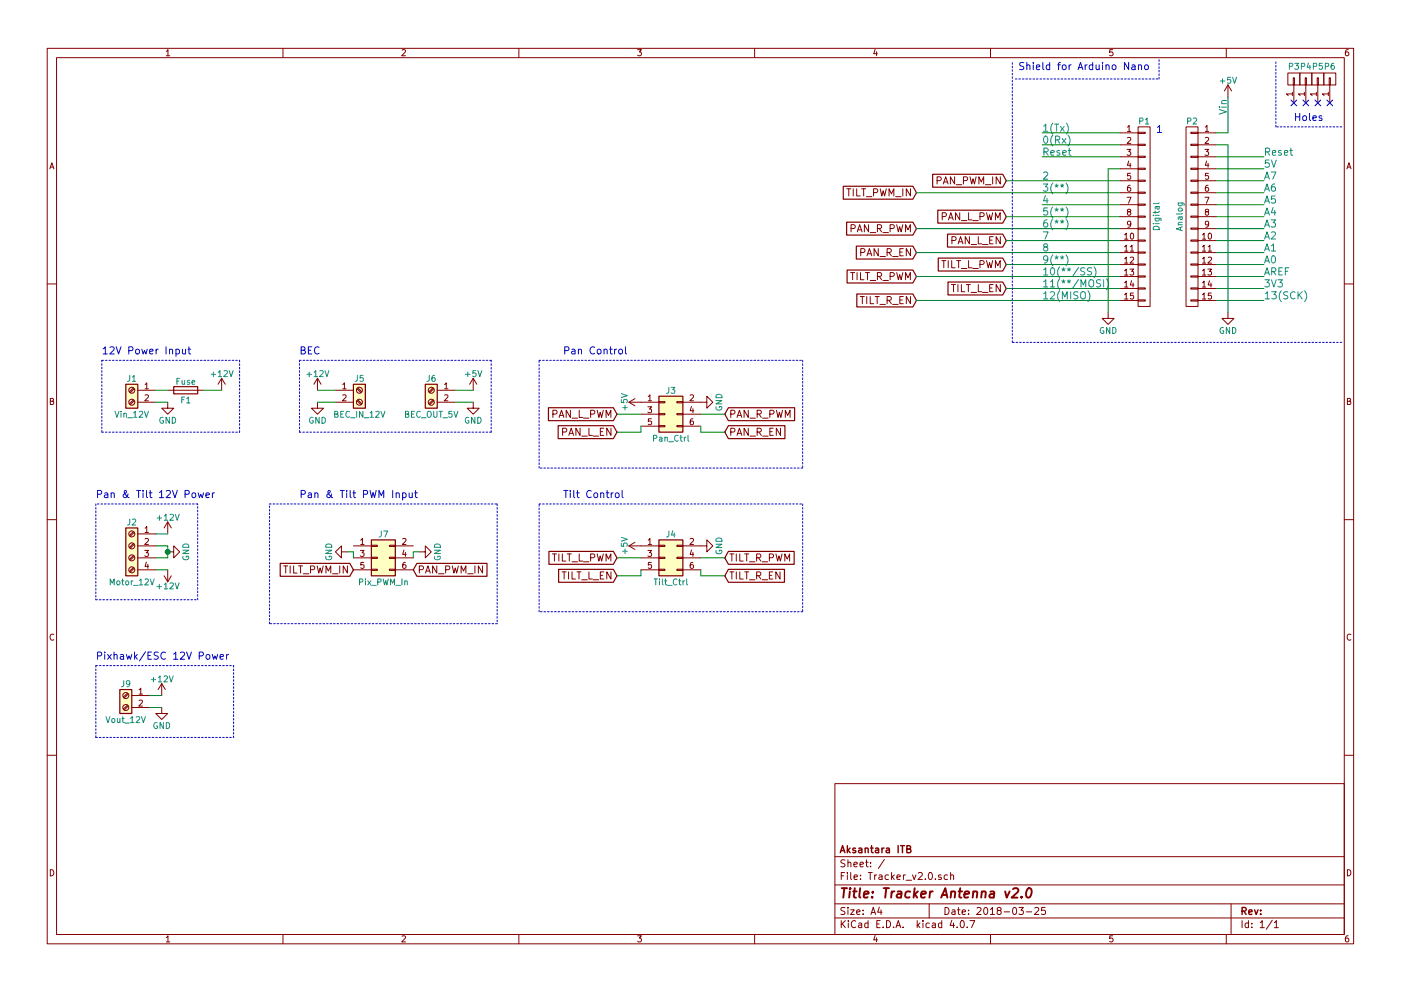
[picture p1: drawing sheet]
EESchema Schematic File Version 2
LIBS:power
LIBS:device
LIBS:transistors
LIBS:conn
LIBS:linear
LIBS:regul
LIBS:74xx
LIBS:cmos4000
LIBS:adc-dac
LIBS:memory
LIBS:xilinx
LIBS:microcontrollers
LIBS:dsp
LIBS:microchip
LIBS:analog_switches
LIBS:motorola
LIBS:texas
LIBS:intel
LIBS:audio
LIBS:interface
LIBS:digital-audio
LIBS:philips
LIBS:display
LIBS:cypress
LIBS:siliconi
LIBS:opto
LIBS:atmel
LIBS:contrib
LIBS:valves
LIBS:4xxx
LIBS:4xxx_IEEE
LIBS:74xGxx
LIBS:74xx_IEEE
LIBS:Amplifier_Audio
LIBS:Amplifier_Buffer
LIBS:Amplifier_Current
LIBS:Amplifier_Difference
LIBS:Amplifier_Instrumentation
LIBS:Amplifier_Operational
LIBS:Amplifier_Video
LIBS:Analog
LIBS:Analog_ADC
LIBS:Analog_DAC
LIBS:Analog_Switch
LIBS:Audio
LIBS:Battery_Management
LIBS:Comparator
LIBS:Connector_Generic
LIBS:Connector_Generic_MountingPin
LIBS:Connector_Generic_Shielded
LIBS:Connector_Specialized
LIBS:Converter_ACDC
LIBS:Converter_DCDC
LIBS:CPLD_Altera
LIBS:CPLD_Xilinx
LIBS:CPU
LIBS:CPU_NXP_6800
LIBS:CPU_NXP_68000
LIBS:CPU_PowerPC
LIBS:Device
LIBS:Diode
LIBS:Diode_Bridge
LIBS:Diode_Laser
LIBS:Display_Character
LIBS:Display_Graphic
LIBS:Driver_Display
LIBS:Driver_FET
LIBS:Driver_LED
LIBS:Driver_Motor
LIBS:Driver_Relay
LIBS:DSP_Freescale
LIBS:DSP_Microchip_DSPIC33
LIBS:DSP_Motorola
LIBS:DSP_Texas
LIBS:Filter
LIBS:FPGA_Actel
LIBS:FPGA_Xilinx
LIBS:FPGA_Xilinx_Artix7
LIBS:FPGA_Xilinx_Kintex7
LIBS:FPGA_Xilinx_Spartan6
LIBS:FPGA_Xilinx_Virtex5
LIBS:FPGA_Xilinx_Virtex6
LIBS:FPGA_Xilinx_Virtex7
LIBS:GPU
LIBS:Graphic
LIBS:Interface
LIBS:Interface_CAN_LIN
LIBS:Interface_CurrentLoop
LIBS:Interface_Ethernet
LIBS:Interface_Expansion
LIBS:Interface_HID
LIBS:Interface_LineDriver
LIBS:Interface_Optical
LIBS:Interface_Telecom
LIBS:Interface_UART
LIBS:Interface_USB
LIBS:Isolator
LIBS:Isolator_Analog
LIBS:Jumper
LIBS:LED
LIBS:Logic_LevelTranslator
LIBS:Logic_Programmable
LIBS:MCU_AnalogDevices
LIBS:MCU_Cypress
LIBS:MCU_Espressif
LIBS:MCU_Infineon
LIBS:MCU_Intel
LIBS:MCU_Microchip_8051
LIBS:MCU_Microchip_ATmega
LIBS:MCU_Microchip_ATtiny
LIBS:MCU_Microchip_AVR
LIBS:MCU_Microchip_PIC10
LIBS:MCU_Microchip_PIC12
LIBS:MCU_Microchip_PIC16
LIBS:MCU_Microchip_PIC18
LIBS:MCU_Microchip_PIC24
LIBS:MCU_Microchip_PIC32
LIBS:MCU_Microchip_SAME
LIBS:MCU_Microchip_SAML
LIBS:MCU_Module
LIBS:MCU_Nordic
LIBS:MCU_NXP_ColdFire
LIBS:MCU_NXP_HC11
LIBS:MCU_NXP_HC12
LIBS:MCU_NXP_HCS12
LIBS:MCU_NXP_Kinetis
LIBS:MCU_NXP_LPC
LIBS:MCU_NXP_MAC7100
LIBS:MCU_NXP_MCore
LIBS:MCU_NXP_S08
LIBS:MCU_Parallax
LIBS:MCU_SiFive
LIBS:MCU_SiliconLabs
LIBS:MCU_ST_STM8
LIBS:MCU_ST_STM32
LIBS:MCU_Texas
LIBS:MCU_Texas_MSP430
LIBS:Mechanical
LIBS:Memory_Controller
LIBS:Memory_EEPROM
LIBS:Memory_EPROM
LIBS:Memory_Flash
LIBS:Memory_NVRAM
LIBS:Memory_RAM
LIBS:Memory_ROM
LIBS:Memory_UniqueID
LIBS:Motor
LIBS:Oscillator
LIBS:Potentiometer_Digital
LIBS:Power_Management
LIBS:Power_Protection
LIBS:Power_Supervisor
LIBS:pspice
LIBS:Reference_Current
LIBS:Reference_Voltage
LIBS:Regulator_Controller
LIBS:Regulator_Current
LIBS:Regulator_Linear
LIBS:Regulator_SwitchedCapacitor
LIBS:Regulator_Switching
LIBS:Relay
LIBS:Relay_SolidState
LIBS:RF
LIBS:RF_AM_FM
LIBS:RF_Amplifier
LIBS:RF_Bluetooth
LIBS:RF_GPS
LIBS:RF_Mixer
LIBS:RF_Module
LIBS:RF_RFID
LIBS:RF_Switch
LIBS:RF_WiFi
LIBS:RF_ZigBee
LIBS:Sensor
LIBS:Sensor_Audio
LIBS:Sensor_Current
LIBS:Sensor_Gas
LIBS:Sensor_Humidity
LIBS:Sensor_Magnetic
LIBS:Sensor_Motion
LIBS:Sensor_Optical
LIBS:Sensor_Pressure
LIBS:Sensor_Proximity
LIBS:Sensor_Temperature
LIBS:Sensor_Touch
LIBS:Sensor_Voltage
LIBS:Switch
LIBS:Timer
LIBS:Timer_PLL
LIBS:Timer_RTC
LIBS:Transformer
LIBS:Transistor_Array
LIBS:Transistor_BJT
LIBS:Transistor_FET
LIBS:Transistor_IGBT
LIBS:Triac_Thyristor
LIBS:Valve
LIBS:Video
LIBS:ADT7420
LIBS:cc1120
LIBS:dart-4460
LIBS:hrs-dm3
LIBS:PE4259
LIBS:PQ60
LIBS:rf5110g
LIBS:STM32F407VGT6
LIBS:tc74
LIBS:Tracker_v2.0-cache
EELAYER 25 0
EELAYER END
$Descr A4 11693 8268
encoding utf-8
Sheet 1 1
Title "Tracker Antenna v2.0"
Date "2018-03-25"
Rev ""
Comp "Aksantara ITB"
Comment1 ""
Comment2 ""
Comment3 ""
Comment4 ""
$EndDescr
Text Label 8700 1100 0    60   ~ 0
1(Tx)
Text Label 8700 1200 0    60   ~ 0
0(Rx)
Text Label 8700 1300 0    60   ~ 0
Reset
Text Label 8700 1500 0    60   ~ 0
2
Text Label 8700 1600 0    60   ~ 0
3(**)
Text Label 8700 1700 0    60   ~ 0
4
Text Label 8700 1800 0    60   ~ 0
5(**)
Text Label 8700 1900 0    60   ~ 0
6(**)
Text Label 8700 2000 0    60   ~ 0
7
Text Label 8700 2100 0    60   ~ 0
8
Text Label 8700 2200 0    60   ~ 0
9(**)
Text Label 8700 2300 0    60   ~ 0
10(**/SS)
Text Label 8700 2400 0    60   ~ 0
11(**/MOSI)
Text Label 8700 2500 0    60   ~ 0
12(MISO)
Text Label 10550 2500 0    60   ~ 0
13(SCK)
Text Label 10550 2200 0    60   ~ 0
A0
Text Label 10550 2100 0    60   ~ 0
A1
Text Label 10550 2000 0    60   ~ 0
A2
Text Label 10550 1900 0    60   ~ 0
A3
Text Label 10550 1800 0    60   ~ 0
A4
Text Label 10550 1700 0    60   ~ 0
A5
Text Label 10550 1600 0    60   ~ 0
A6
Text Label 10550 1500 0    60   ~ 0
A7
Text Label 10550 2300 0    60   ~ 0
AREF
Text Label 10550 1300 0    60   ~ 0
Reset
Text Notes 10800 1000 0    60   ~ 0
Holes
Text Notes 8500 575  0    60   ~ 0
Shield for Arduino Nano
Text Label 10250 950  1    60   ~ 0
Vin
$Comp
L CONN_01X01 P3
U 1 1
P 10800 650
F 0 "P3" V 10900 650 50  0000 C CNN
F 1 "CONN_01X01" V 10900 650 50  0001 C CNN
F 2 "Socket_Arduino_Nano:1pin_Nano" H 10800 650 50  0001 C CNN
F 3 "" H 10800 650 50  0000 C CNN
	1    10800 650 
	0    -1   -1   0   
$EndComp
NoConn ~ 10800 850 
$Comp
L CONN_01X01 P4
U 1 1
P 10900 650
F 0 "P4" V 11000 650 50  0000 C CNN
F 1 "CONN_01X01" V 11000 650 50  0001 C CNN
F 2 "Socket_Arduino_Nano:1pin_Nano" H 10900 650 50  0001 C CNN
F 3 "" H 10900 650 50  0000 C CNN
	1    10900 650 
	0    -1   -1   0   
$EndComp
$Comp
L CONN_01X01 P5
U 1 1
P 11000 650
F 0 "P5" V 11100 650 50  0000 C CNN
F 1 "CONN_01X01" V 11100 650 50  0001 C CNN
F 2 "Socket_Arduino_Nano:1pin_Nano" H 11000 650 50  0001 C CNN
F 3 "" H 11000 650 50  0000 C CNN
	1    11000 650 
	0    -1   -1   0   
$EndComp
$Comp
L CONN_01X01 P6
U 1 1
P 11100 650
F 0 "P6" V 11200 650 50  0000 C CNN
F 1 "CONN_01X01" V 11200 650 50  0001 C CNN
F 2 "Socket_Arduino_Nano:1pin_Nano" H 11100 650 50  0001 C CNN
F 3 "" H 11100 650 50  0000 C CNN
	1    11100 650 
	0    -1   -1   0   
$EndComp
NoConn ~ 10900 850 
NoConn ~ 11000 850 
NoConn ~ 11100 850 
$Comp
L CONN_01X15 P1
U 1 1
P 9550 1800
F 0 "P1" H 9550 2600 50  0000 C CNN
F 1 "Digital" V 9650 1800 50  0000 C CNN
F 2 "Socket_Arduino_Nano:Socket_Strip_Arduino_1x15" H 9550 1800 50  0001 C CNN
F 3 "" H 9550 1800 50  0000 C CNN
	1    9550 1800
	1    0    0    -1  
$EndComp
$Comp
L CONN_01X15 P2
U 1 1
P 9950 1800
F 0 "P2" H 9950 2600 50  0000 C CNN
F 1 "Analog" V 10050 1800 50  0000 C CNN
F 2 "Socket_Arduino_Nano:Socket_Strip_Arduino_1x15" H 9950 1800 50  0001 C CNN
F 3 "" H 9950 1800 50  0000 C CNN
	1    9950 1800
	-1   0    0    -1  
$EndComp
$Comp
L GND #PWR01
U 1 1
P 9250 2600
F 0 "#PWR01" H 9250 2350 50  0001 C CNN
F 1 "GND" H 9250 2450 50  0000 C CNN
F 2 "" H 9250 2600 50  0000 C CNN
F 3 "" H 9250 2600 50  0000 C CNN
	1    9250 2600
	1    0    0    -1  
$EndComp
$Comp
L GND #PWR02
U 1 1
P 10250 2600
F 0 "#PWR02" H 10250 2350 50  0001 C CNN
F 1 "GND" H 10250 2450 50  0000 C CNN
F 2 "" H 10250 2600 50  0000 C CNN
F 3 "" H 10250 2600 50  0000 C CNN
	1    10250 2600
	1    0    0    -1  
$EndComp
Text Notes 9650 1100 0    60   ~ 0
1
Text GLabel 8400 1500 0    60   Input ~ 0
PAN_PWM_IN
Text GLabel 7650 1600 0    60   Input ~ 0
TILT_PWM_IN
Text GLabel 7650 2100 0    60   Input ~ 0
PAN_R_EN
Text GLabel 8400 2000 0    60   Input ~ 0
PAN_L_EN
Text GLabel 7650 1900 0    60   Input ~ 0
PAN_R_PWM
Text GLabel 8400 1800 0    60   Input ~ 0
PAN_L_PWM
Text GLabel 8400 2400 0    60   Input ~ 0
TILT_L_EN
Text GLabel 7650 2500 0    60   Input ~ 0
TILT_R_EN
Text GLabel 8400 2200 0    60   Input ~ 0
TILT_L_PWM
Text GLabel 7650 2300 0    60   Input ~ 0
TILT_R_PWM
$Comp
L Screw_Terminal_01x02 J1
U 1 1
P 1100 3250
F 0 "J1" H 1100 3350 50  0000 C CNN
F 1 "Vin_12V" H 1100 3050 50  0000 C CNN
F 2 "Connectors_Terminal_Blocks:TerminalBlock_Altech_AK300-2_P5.00mm" H 1100 3250 50  0001 C CNN
F 3 "" H 1100 3250 50  0001 C CNN
	1    1100 3250
	-1   0    0    -1  
$EndComp
$Comp
L GND #PWR03
U 1 1
P 1400 3350
F 0 "#PWR03" H 1400 3100 50  0001 C CNN
F 1 "GND" H 1400 3200 50  0000 C CNN
F 2 "" H 1400 3350 50  0001 C CNN
F 3 "" H 1400 3350 50  0001 C CNN
	1    1400 3350
	1    0    0    -1  
$EndComp
$Comp
L Screw_Terminal_01x04 J2
U 1 1
P 1100 4550
F 0 "J2" H 1100 4750 50  0000 C CNN
F 1 "Motor_12V" H 1100 4250 50  0000 C CNN
F 2 "Connectors_Terminal_Blocks:TerminalBlock_Altech_AK300-4_P5.00mm" H 1100 4550 50  0001 C CNN
F 3 "" H 1100 4550 50  0001 C CNN
	1    1100 4550
	-1   0    0    -1  
$EndComp
$Comp
L GND #PWR04
U 1 1
P 1400 4600
F 0 "#PWR04" H 1400 4350 50  0001 C CNN
F 1 "GND" H 1400 4450 50  0000 C CNN
F 2 "" H 1400 4600 50  0001 C CNN
F 3 "" H 1400 4600 50  0001 C CNN
	1    1400 4600
	0    -1   -1   0   
$EndComp
$Comp
L +12V #PWR05
U 1 1
P 1850 3250
F 0 "#PWR05" H 1850 3100 50  0001 C CNN
F 1 "+12V" H 1850 3390 50  0000 C CNN
F 2 "" H 1850 3250 50  0001 C CNN
F 3 "" H 1850 3250 50  0001 C CNN
	1    1850 3250
	1    0    0    -1  
$EndComp
$Comp
L +12V #PWR06
U 1 1
P 1400 4450
F 0 "#PWR06" H 1400 4300 50  0001 C CNN
F 1 "+12V" H 1400 4590 50  0000 C CNN
F 2 "" H 1400 4450 50  0001 C CNN
F 3 "" H 1400 4450 50  0001 C CNN
	1    1400 4450
	1    0    0    -1  
$EndComp
$Comp
L +12V #PWR07
U 1 1
P 1400 4750
F 0 "#PWR07" H 1400 4600 50  0001 C CNN
F 1 "+12V" H 1400 4890 50  0000 C CNN
F 2 "" H 1400 4750 50  0001 C CNN
F 3 "" H 1400 4750 50  0001 C CNN
	1    1400 4750
	-1   0    0    1   
$EndComp
$Comp
L +5V #PWR08
U 1 1
P 5350 3350
F 0 "#PWR08" H 5350 3200 50  0001 C CNN
F 1 "+5V" H 5350 3490 50  0000 C CNN
F 2 "" H 5350 3350 50  0001 C CNN
F 3 "" H 5350 3350 50  0001 C CNN
	1    5350 3350
	0    -1   1    0   
$EndComp
$Comp
L GND #PWR09
U 1 1
P 5850 3350
F 0 "#PWR09" H 5850 3100 50  0001 C CNN
F 1 "GND" H 5850 3200 50  0000 C CNN
F 2 "" H 5850 3350 50  0001 C CNN
F 3 "" H 5850 3350 50  0001 C CNN
	1    5850 3350
	0    -1   1    0   
$EndComp
Text GLabel 5150 3600 0    60   Input ~ 0
PAN_L_EN
Text GLabel 6050 3600 2    60   Input ~ 0
PAN_R_EN
Text GLabel 5150 3450 0    60   Input ~ 0
PAN_L_PWM
Text GLabel 6050 3450 2    60   Input ~ 0
PAN_R_PWM
$Comp
L +5V #PWR010
U 1 1
P 5350 4550
F 0 "#PWR010" H 5350 4400 50  0001 C CNN
F 1 "+5V" H 5350 4690 50  0000 C CNN
F 2 "" H 5350 4550 50  0001 C CNN
F 3 "" H 5350 4550 50  0001 C CNN
	1    5350 4550
	0    -1   1    0   
$EndComp
$Comp
L GND #PWR011
U 1 1
P 5850 4550
F 0 "#PWR011" H 5850 4300 50  0001 C CNN
F 1 "GND" H 5850 4400 50  0000 C CNN
F 2 "" H 5850 4550 50  0001 C CNN
F 3 "" H 5850 4550 50  0001 C CNN
	1    5850 4550
	0    -1   1    0   
$EndComp
Text GLabel 5150 4800 0    60   Input ~ 0
TILT_L_EN
Text GLabel 6050 4800 2    60   Input ~ 0
TILT_R_EN
Text GLabel 5150 4650 0    60   Input ~ 0
TILT_L_PWM
Text GLabel 6050 4650 2    60   Input ~ 0
TILT_R_PWM
$Comp
L Screw_Terminal_01x02 J5
U 1 1
P 3000 3250
F 0 "J5" H 3000 3350 50  0000 C CNN
F 1 "BEC_IN_12V" H 3000 3050 50  0000 C CNN
F 2 "Connectors_Terminal_Blocks:TerminalBlock_Altech_AK300-2_P5.00mm" H 3000 3250 50  0001 C CNN
F 3 "" H 3000 3250 50  0001 C CNN
	1    3000 3250
	1    0    0    -1  
$EndComp
$Comp
L Screw_Terminal_01x02 J6
U 1 1
P 3600 3250
F 0 "J6" H 3600 3350 50  0000 C CNN
F 1 "BEC_OUT_5V" H 3600 3050 50  0000 C CNN
F 2 "Connectors_Terminal_Blocks:TerminalBlock_Altech_AK300-2_P5.00mm" H 3600 3250 50  0001 C CNN
F 3 "" H 3600 3250 50  0001 C CNN
	1    3600 3250
	-1   0    0    -1  
$EndComp
$Comp
L +12V #PWR012
U 1 1
P 2650 3250
F 0 "#PWR012" H 2650 3100 50  0001 C CNN
F 1 "+12V" H 2650 3390 50  0000 C CNN
F 2 "" H 2650 3250 50  0001 C CNN
F 3 "" H 2650 3250 50  0001 C CNN
	1    2650 3250
	1    0    0    -1  
$EndComp
$Comp
L +5V #PWR013
U 1 1
P 3950 3250
F 0 "#PWR013" H 3950 3100 50  0001 C CNN
F 1 "+5V" H 3950 3390 50  0000 C CNN
F 2 "" H 3950 3250 50  0001 C CNN
F 3 "" H 3950 3250 50  0001 C CNN
	1    3950 3250
	1    0    0    -1  
$EndComp
$Comp
L GND #PWR014
U 1 1
P 3950 3350
F 0 "#PWR014" H 3950 3100 50  0001 C CNN
F 1 "GND" H 3950 3200 50  0000 C CNN
F 2 "" H 3950 3350 50  0001 C CNN
F 3 "" H 3950 3350 50  0001 C CNN
	1    3950 3350
	1    0    0    -1  
$EndComp
$Comp
L GND #PWR015
U 1 1
P 2650 3350
F 0 "#PWR015" H 2650 3100 50  0001 C CNN
F 1 "GND" H 2650 3200 50  0000 C CNN
F 2 "" H 2650 3350 50  0001 C CNN
F 3 "" H 2650 3350 50  0001 C CNN
	1    2650 3350
	1    0    0    -1  
$EndComp
$Comp
L +5V #PWR016
U 1 1
P 10250 800
F 0 "#PWR016" H 10250 650 50  0001 C CNN
F 1 "+5V" H 10250 940 50  0000 C CNN
F 2 "" H 10250 800 50  0001 C CNN
F 3 "" H 10250 800 50  0001 C CNN
	1    10250 800 
	1    0    0    -1  
$EndComp
Text Label 10550 2400 0    60   ~ 0
3V3
Text Label 10550 1400 0    60   ~ 0
5V
Text Notes 800  4150 0    60   ~ 0
Pan & Tilt 12V Power
Text Notes 850  2950 0    60   ~ 0
12V Power Input
Text Notes 4700 2950 0    60   ~ 0
Pan Control
Text Notes 4700 4150 0    60   ~ 0
Tilt Control
Text Notes 2500 2950 0    60   ~ 0
BEC
Text GLabel 3450 4750 2    60   Input ~ 0
PAN_PWM_IN
Text GLabel 2950 4750 0    60   Input ~ 0
TILT_PWM_IN
$Comp
L GND #PWR017
U 1 1
P 3500 4600
F 0 "#PWR017" H 3500 4350 50  0001 C CNN
F 1 "GND" H 3500 4450 50  0000 C CNN
F 2 "" H 3500 4600 50  0001 C CNN
F 3 "" H 3500 4600 50  0001 C CNN
	1    3500 4600
	0    -1   -1   0   
$EndComp
$Comp
L GND #PWR018
U 1 1
P 2900 4600
F 0 "#PWR018" H 2900 4350 50  0001 C CNN
F 1 "GND" H 2900 4450 50  0000 C CNN
F 2 "" H 2900 4600 50  0001 C CNN
F 3 "" H 2900 4600 50  0001 C CNN
	1    2900 4600
	0    1    1    0   
$EndComp
Text Notes 2500 4150 0    60   ~ 0
Pan & Tilt PWM Input
$Comp
L Fuse F1
U 1 1
P 1550 3250
F 0 "F1" V 1630 3250 50  0000 C CNN
F 1 "Fuse" V 1475 3250 50  0000 C CNN
F 2 "Fuse_Holders_and_Fuses:Fuseholder5x20_horiz_SemiClosed_Casing10x25mm" V 1480 3250 50  0001 C CNN
F 3 "" H 1550 3250 50  0001 C CNN
	1    1550 3250
	0    1    1    0   
$EndComp
$Comp
L Screw_Terminal_01x02 J9
U 1 1
P 1050 5800
F 0 "J9" H 1050 5900 50  0000 C CNN
F 1 "Vout_12V" H 1050 5600 50  0000 C CNN
F 2 "Connectors_Terminal_Blocks:TerminalBlock_Altech_AK300-2_P5.00mm" H 1050 5800 50  0001 C CNN
F 3 "" H 1050 5800 50  0001 C CNN
	1    1050 5800
	-1   0    0    -1  
$EndComp
$Comp
L GND #PWR019
U 1 1
P 1350 5900
F 0 "#PWR019" H 1350 5650 50  0001 C CNN
F 1 "GND" H 1350 5750 50  0000 C CNN
F 2 "" H 1350 5900 50  0001 C CNN
F 3 "" H 1350 5900 50  0001 C CNN
	1    1350 5900
	1    0    0    -1  
$EndComp
$Comp
L +12V #PWR020
U 1 1
P 1350 5800
F 0 "#PWR020" H 1350 5650 50  0001 C CNN
F 1 "+12V" H 1350 5940 50  0000 C CNN
F 2 "" H 1350 5800 50  0001 C CNN
F 3 "" H 1350 5800 50  0001 C CNN
	1    1350 5800
	1    0    0    -1  
$EndComp
Text Notes 800  5500 0    60   ~ 0
Pixhawk/ESC 12V Power
$Comp
L Conn_02x03_Odd_Even J3
U 1 1
P 5550 3450
F 0 "J3" H 5600 3650 50  0000 C CNN
F 1 "Pan_Ctrl" H 5600 3250 50  0000 C CNN
F 2 "Socket_Strips:Socket_Strip_Straight_2x03_Pitch2.54mm" H 5550 3450 50  0001 C CNN
F 3 "" H 5550 3450 50  0001 C CNN
	1    5550 3450
	1    0    0    -1  
$EndComp
$Comp
L Conn_02x03_Odd_Even J4
U 1 1
P 5550 4650
F 0 "J4" H 5600 4850 50  0000 C CNN
F 1 "Tilt_Ctrl" H 5600 4450 50  0000 C CNN
F 2 "Socket_Strips:Socket_Strip_Straight_2x03_Pitch2.54mm" H 5550 4650 50  0001 C CNN
F 3 "" H 5550 4650 50  0001 C CNN
	1    5550 4650
	1    0    0    -1  
$EndComp
Wire Notes Line
	8475 650  9675 650 
Wire Notes Line
	9675 650  9675 475 
Wire Wire Line
	9350 1400 9250 1400
Wire Wire Line
	9250 1400 9250 2600
Wire Wire Line
	9350 1100 8700 1100
Wire Wire Line
	8700 1200 9350 1200
Wire Wire Line
	9350 1300 8700 1300
Wire Wire Line
	8400 1500 9350 1500
Wire Wire Line
	7650 1600 9350 1600
Wire Wire Line
	8700 1700 9350 1700
Wire Wire Line
	8400 1800 9350 1800
Wire Wire Line
	7650 1900 9350 1900
Wire Wire Line
	8400 2000 9350 2000
Wire Wire Line
	8400 2200 9350 2200
Wire Wire Line
	7650 2300 9350 2300
Wire Wire Line
	8400 2400 9350 2400
Wire Wire Line
	7650 2500 9350 2500
Wire Wire Line
	10250 2600 10250 1200
Wire Wire Line
	10250 1200 10150 1200
Wire Wire Line
	10250 1100 10150 1100
Wire Wire Line
	10250 800  10250 1100
Wire Wire Line
	10150 1400 10550 1400
Wire Wire Line
	10150 2400 10550 2400
Wire Wire Line
	10550 1300 10150 1300
Wire Wire Line
	10150 1500 10550 1500
Wire Wire Line
	10550 1600 10150 1600
Wire Wire Line
	10550 1700 10150 1700
Wire Wire Line
	10150 1800 10550 1800
Wire Wire Line
	10550 1900 10150 1900
Wire Wire Line
	10550 2000 10150 2000
Wire Wire Line
	10150 2100 10550 2100
Wire Wire Line
	10550 2200 10150 2200
Wire Wire Line
	10550 2300 10150 2300
Wire Wire Line
	10150 2500 10550 2500
Wire Notes Line
	11200 1050 10650 1050
Wire Notes Line
	10650 1050 10650 500 
Wire Notes Line
	11200 2850 8450 2850
Wire Notes Line
	8450 2850 8450 500 
Wire Wire Line
	1300 3250 1400 3250
Wire Wire Line
	1300 3350 1400 3350
Wire Wire Line
	1400 4450 1300 4450
Wire Wire Line
	1300 4750 1400 4750
Wire Wire Line
	1400 4550 1400 4650
Wire Wire Line
	1400 4550 1300 4550
Wire Wire Line
	1400 4650 1300 4650
Connection ~ 1400 4600
Wire Wire Line
	2650 3250 2800 3250
Wire Wire Line
	2650 3350 2800 3350
Wire Wire Line
	3800 3250 3950 3250
Wire Wire Line
	3800 3350 3950 3350
Wire Wire Line
	9350 2100 7650 2100
Wire Notes Line
	850  3600 2000 3600
Wire Notes Line
	850  3600 850  3000
Wire Notes Line
	850  3000 2000 3000
Wire Notes Line
	1650 5000 1650 4200
Wire Notes Line
	1650 4200 800  4200
Wire Notes Line
	800  4200 800  5000
Wire Notes Line
	800  5000 1650 5000
Wire Notes Line
	4500 3900 4500 3000
Wire Notes Line
	4500 3000 6700 3000
Wire Notes Line
	6700 3000 6700 3900
Wire Notes Line
	6700 3900 4500 3900
Wire Notes Line
	4500 4200 6700 4200
Wire Notes Line
	6700 4200 6700 5100
Wire Notes Line
	6700 5100 4500 5100
Wire Notes Line
	4500 5100 4500 4200
Wire Notes Line
	2500 3000 4100 3000
Wire Notes Line
	4100 3000 4100 3600
Wire Notes Line
	4100 3600 2500 3600
Wire Notes Line
	2500 3600 2500 3000
Wire Notes Line
	2250 5200 2250 4200
Wire Notes Line
	2250 4200 4150 4200
Wire Notes Line
	4150 4200 4150 5200
Wire Notes Line
	4150 5200 2250 5200
Wire Wire Line
	1700 3250 1850 3250
Wire Notes Line
	2000 3000 2000 3600
Wire Wire Line
	1250 5800 1350 5800
Wire Wire Line
	1250 5900 1350 5900
Wire Notes Line
	800  6150 1950 6150
Wire Notes Line
	800  6150 800  5550
Wire Notes Line
	800  5550 1950 5550
Wire Notes Line
	1950 5550 1950 6150
Wire Wire Line
	6050 3450 5850 3450
Wire Wire Line
	5150 3450 5350 3450
Wire Wire Line
	5150 3600 5350 3600
Wire Wire Line
	6050 3600 5850 3600
Wire Wire Line
	5850 3600 5850 3550
Wire Wire Line
	5350 3600 5350 3550
Wire Wire Line
	6050 4650 5850 4650
Wire Wire Line
	5350 4650 5150 4650
Wire Wire Line
	6050 4800 5850 4800
Wire Wire Line
	5850 4800 5850 4750
Wire Wire Line
	5150 4800 5350 4800
Wire Wire Line
	5350 4800 5350 4750
$Comp
L Conn_02x03_Odd_Even J7
U 1 1
P 3150 4650
F 0 "J7" H 3200 4850 50  0000 C CNN
F 1 "Pix_PWM_In" H 3200 4450 50  0000 C CNN
F 2 "Socket_Strips:Socket_Strip_Straight_2x03_Pitch2.54mm" H 3150 4650 50  0001 C CNN
F 3 "" H 3150 4650 50  0001 C CNN
	1    3150 4650
	1    0    0    -1  
$EndComp
Wire Wire Line
	3450 4650 3450 4600
Wire Wire Line
	3450 4600 3500 4600
Wire Wire Line
	2950 4650 2950 4600
Wire Wire Line
	2950 4600 2900 4600
$EndSCHEMATC
